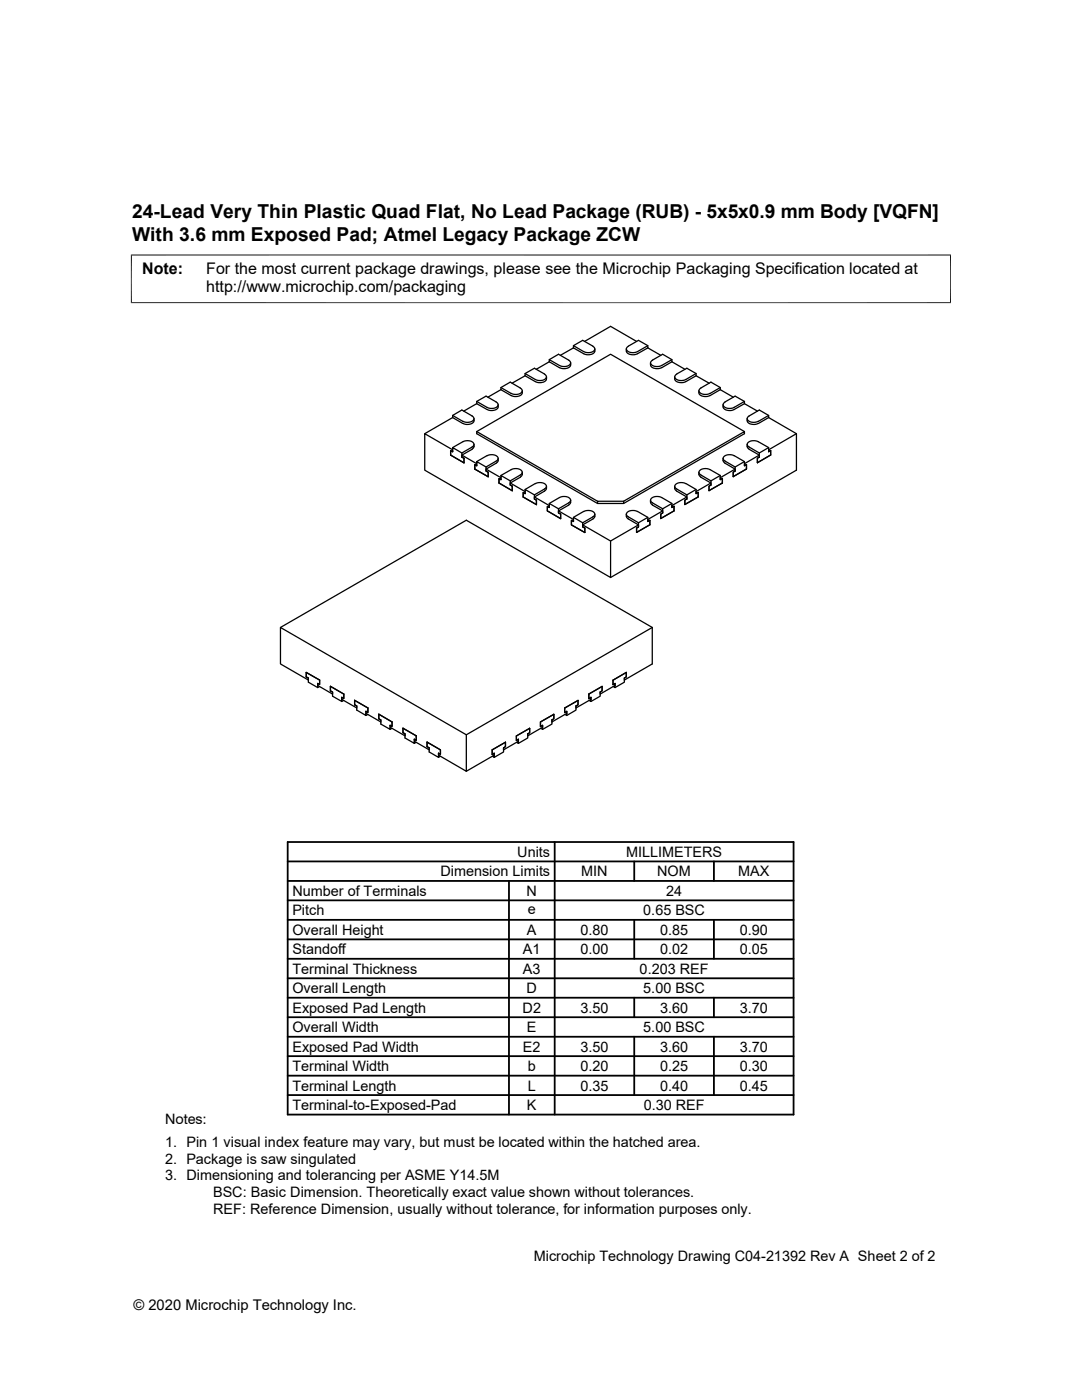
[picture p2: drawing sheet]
<svg xmlns="http://www.w3.org/2000/svg" width="216mm" height="279mm" viewBox="0 0 216 279" stroke-linecap="round" stroke-linejoin="round" font-family="sans-serif">
<g fill="none" stroke="#000" stroke-width=".25">
<path d="M99.9 77.3l2.1 1.2a1.47 1.47 0 0 0 2.2-.6l-.4-.5M99.9 77.8l2.1 1.2M99.9 77.8l-2.6 1.5M103.8 77.4l-2-1.1-1.9 1v.5M104.2 78a1.2 1.2 0 0 1-1.6 1.1l-.6-.2M104.8 75v-.5l1.8-1 2.1 1.2a.65 .65 0 0 1 .3 .7 .65 .65 0 0 1-.7 .5h-.9l-.6-.2M104.8 74.5l2 1.2M104.8 75l2 1.2M104.8 75l-2.6 1.5M109.1 75.2a1.2 1.2 0 0 1-1.7 1.1l-.6-.1M109.6 72.2l2.1 1.2a1.6 1.6 0 0 0 2.2-.6M109.6 72.2l-2.6 1.5"/>
<path d="M109.6 71.8l2.1 1.1a1.47 1.47 0 0 0 2.2-.6l-.4-.4-2.1-1.2-1.8 1.1v.4M113.9 72.4v.4M114.4 69.4l2.1 1.2a1.6 1.6 0 0 0 2.2-.5M114.4 69l2.1 1.2a1.47 1.47 0 0 0 2.2-.6l-.4-.5M114.4 69.4l-2.6 1.5M116.6 68.1l5.2-3 5.2 3M118.3 69.1l-2-1.2-1.9 1.1v.4M118.7 69.6v.5M125 69.6v.5M129.3 69l-2.1 1.2a1.47 1.47 0 0 1-2.2-.6l.4-.5 2-1.2 1.9 1.1v.4M129.3 69.4l-2.1 1.2a1.6 1.6 0 0 1-2.2-.5M129.3 69.4l2.5 1.5"/>
<path d="M129.8 72.4a1.2 1.2 0 0 0 1.7 1.2l.5-.2M134.1 71.8l-2.1 1.1M134.1 72.2v-.4l-1.9-1.1-2 1.2a.64 .64 0 0 0-.4 .7 .64 .64 0 0 0 .8 .5h.8l.6-.2M134.1 72.2l-2.1 1.2M134.1 72.2l2.6 1.5M134.6 75.2a1.2 1.2 0 0 0 1.7 1.1l.5-.1M135 74.7l2.1-1.2 1.8 1v.5M135 74.7a.63 .63 0 0 0-.3 .7 .63 .63 0 0 0 .7 .5h.9l.5-.2M138.9 75l-2 1.2M138.9 74.5l-2 1.2M138.9 75l2.6 1.5M139.4 78v.4"/>
<path d="M139.5 78.4a1.6 1.6 0 0 0 2.2 .5M143.7 77.8l-2 1.2M143.7 77.8l2.6 1.5M143.7 77.3l-2 1.2a1.47 1.47 0 0 1-2.2-.6l.3-.5 2.1-1.1 1.8 1v.5M90.3 82.9l2.1 1.2M90.3 83.3l2.1 1.2M90.3 90.1l-.4-.2v.9l2.7 1.6v-.9l-.4-.3M90.3 90.1v-.3l-5.5-3.2v7.2l37 21.5v-7.3l-5.5-3.2M90.3 90.1v-.8l1.9 1.1M90.3 83.3l-5.5 3.3M92.2 90.8l2.9 1.7v.4M92.4 88.2l-2.1 1.1"/>
<path d="M92.4 88.2a1.47 1.47 0 0 1 2.2 .6l-.4 .4M94.2 83a.63 .63 0 0 1 .3 .8 .63 .63 0 0 1-.7 .4l-.9 .1-.5-.2M94.2 89.7l-2 1.1v.4M94.2 83l-2-1.2-1.9 1.1v.4M94.2 89.2l-2 1.2v.8M94.6 88.7l-.1 .6-.3 .3M94.6 83.5a1.2 1.2 0 0 1-1.7 1.2l-.5-.2M95.1 92.9v-.8l1.9 1.1M95.1 92.9l-.4-.2v.9l2.7 1.5v-.8M95.1 80.1l2.1 1.2a1.47 1.47 0 0 0 2.2-.6l-.4-.5M95.1 86.1l24.1 13.9M95.1 80.6l2.1 1.1a1.6 1.6 0 0 0 2.2-.5v-.4"/>
<path d="M95.1 92.1l2.1-1.1a1.47 1.47 0 0 1 2.2 .5l-.4 .5-2 1.2v.8l.4 .3M95.1 80.6l-2.6 1.4M97 93.6l2.9 1.7v.4M99 80.2l-2-1.1-1.9 1v.5M99.4 91.5l-.2 .8-2.2 1.3v.4l.4 .3M99.9 95.7v-.8l1.9 1.1M99.9 95.7l-.3-.2v.9l2.6 1.5v-.9M101.8 96.4l3 1.7v.4M103.8 94.8a.63 .63 0 0 0 .4-.8 .63 .63 0 0 0-.7-.4h-1.3l-2.3 1.3M103.8 94.8l-2 1.2v.8l.4 .2M103.8 95.2l-2 1.2v.4l.4 .2M104.2 94.3v.6l-.4 .3"/>
<path d="M104.8 98.5v-.8l1.8 1.1M104.8 98.5l-.4-.2v.9l2.6 1.5v-.9l-.4-.2M106.6 99.2l3 1.7v.4M106.8 96.5l-2 1.2M106.8 96.5a1.47 1.47 0 0 1 2.2 .6l-.3 .5-2.1 1.2v.8M109.1 97l-.2 .8-2.3 1.4v.4M113.9 99.8v.4M129.8 99.8l.1 .6 .3 .4M132 99.3a1.47 1.47 0 0 0-2.2 .6l.4 .5 2 1.1M132 99.3l2.1 1.2v.8l.4-.3M134.6 97l.1 .7 .3 .3M135 98l2.1 1.2v.4"/>
<path d="M135 97.6l2.1 1.2M136.8 96.5a1.47 1.47 0 0 0-2.2 .6l.4 .5M136.9 96.5l2 1.2v.8l.4-.2M137.1 99.2l-3 1.7v.4l.4-.3M138.9 97.7l-1.8 1.1v.8M139.3 98.3v.9l-2.6 1.5v-.9l.4-.2M139.4 94.3v.4M139.5 94.7l.3 .5 2.1 1.2v.4M141.9 96.4l-3 1.7v.4l.4-.2M143.7 94.9l-1.8 1.1v.8M144.1 95.5v.9l-2.6 1.5v-.9l.4-.2M144.1 95.5l-.4 .2v-.8l-2-1.2a1.49 1.49 0 0 0-2.2 .6l.3 .5 2.1 1.2"/>
<path d="M144.3 91.5v.4M144.3 80.8v.4M144.3 91.9l.4 .5 2 1.2v.4M144.7 80.2l2-1.1 1.8 1v.5M146.7 93.6l-3 1.7v.4l.4-.2M148.5 80.6l-2 1.1a1.6 1.6 0 0 1-2.2-.5M148.5 86.1l-26.7-15.4-26.7 15.4v.5l24.1 13.9h5.2l24.1-13.9v-.5l-24.1 13.9v.5M148.5 92.1l-1.8 1.1v.8M148.5 80.1l-2 1.2a1.47 1.47 0 0 1-2.2-.6l.4-.5M148.5 80.6l2.6 1.4M148.9 92.7l-.4 .2v-.8l-2-1.2a1.49 1.49 0 0 0-2.2 .6l.4 .5 2 1.2M148.9 92.7v.9l-2.6 1.5v-.9l.4-.2"/>
<path d="M149.1 88.7v.4M149.1 83.5v.5M149.1 89.1l.4 .6 2 1.1v.4M151.5 90.8l-3 1.7v.4l.4-.2M153.4 89.3l-1.9 1.1v.8M153.4 83.3v-.4l-1.9-1.1-2 1.2a.63 .63 0 0 0-.4 .8 .63 .63 0 0 0 .7 .4l.9 .1 .6-.2M153.4 82.9l-2.1 1.2M153.4 83.3l-2.1 1.2a1.6 1.6 0 0 1-2.2-.5M153.4 83.3l5.5 3.3v7.2l-37.1 21.5M153.8 89.9v.9l-2.7 1.6v-1l.4-.2M153.8 89.9l-.4 .2v-.8l-2.1-1.1a1.49 1.49 0 0 0-2.2 .6l.4 .4 2 1.2M158.9 86.6l-5.5 3.2v.3l.4-.2"/>
<path d="M109.6 101.3v-.8l1.8 1M109.6 100.5l2.1-1.2a1.47 1.47 0 0 1 2.2 .6l-.4 .5-2.1 1.1v.9M109.6 101.3l-.4-.2v.9l2.7 1.5v-.9l-.5-.2M111.4 102l3 1.7v.4M113.5 100.8l-2.1 1.2v.4M113.9 100.2l-.4 .6M114.4 104.1l-.4-.3v1l2.7 1.5v-.9M114.4 104.1v-.8l1.9 1M118.3 103.1a.63 .63 0 0 0 .4-.7 .63 .63 0 0 0-.8-.5l-1.3 .1-2.2 1.3M118.3 103.1l-2 1.2v.9l.4 .2M118.3 103.6l-2 1.2v.4l.4 .2M118.7 103l-.4 .6"/>
<path d="M118.7 102.6v.4M124.4 100h-5.2v.5M125 102.6v.4M125 103l.4 .6 2 1.2v.4M127.4 104.8l-5.6 3.2M129.3 103.3l-1.9 1v.9M129.7 103.8v.9l-2.7 1.6v-.9l.4-.2M129.7 103.8l-.4 .3v-.8l-2.1-1.2a1.51 1.51 0 0 0-2.2 .6l.4 .4 2 1.2M130.2 100.8l2 1.2v.4M132.2 102l-2.9 1.7v.4l.4-.3M134.1 100.5l-1.9 1v.9M134.5 101v1l-2.7 1.5v-.9l.4-.2"/>
<path d="M56 125.2l37-21.4 37.2 21.4v7.3l-5.6 3.2v-.4M61.1 135.1l.4 .2v.8l1.9 1.1v-.8M61.1 135.1l.4 .2v.4l-5.5-3.2v-7.3l37 21.4v7.3l-5.5-3.2v-.4M61.1 135.1v-.9l2.7 1.5v.9l-.4-.2M63.4 136.4v.4l3 1.7v-.4l-.5-.2M63.8 137l-.4 .2M65.9 137.9v-.9l2.7 1.5v.9l-.4-.2M65.9 137.9l.5 .2v.8l1.8 1.1v-.8M68.2 139.2v.4l3 1.7v-.4l-.4-.2M68.6 139.8l-.4 .2M117.5 139.4l.4-.2v.8l-.4-.2M117.5 139.4l.4-.2v.4l-3 1.7v-.4"/>
<path d="M119.8 138.1v.8l-1.9 1.1M119.8 138.1l.3-.2v-.9l-2.6 1.5v.9M122.3 136.6l.4-.2v.4l-2.9 1.7v-.4M122.3 136.6l.4-.2v.8l-.3-.2M124.6 135.3l.4-.2v-.9l-2.7 1.5v.9M124.6 135.3v.8l-1.9 1.1M130.2 125.2l-37.2 21.4M70.8 140.7l.4 .2v.8l1.8 1.1v-.8M70.8 140.7v-.9l2.6 1.5v.9l-.4-.2M73 142v.4l3 1.7v-.4l-.4-.3M73.4 142.6l-.4 .2M75.6 143.4v-.9l2.6 1.6v.9l-.3-.2"/>
<path d="M75.6 143.4l.4 .3v.8l1.9 1.1v-.8M77.9 144.8v.3l2.9 1.8v-.4l-.4-.3M78.2 145.4l-.3 .2M80.4 146.2l.4 .3v.8l1.9 1.1v-.9M80.4 146.2v-.9l2.7 1.6v.9l-.4-.3M82.7 147.5v.4l2.9 1.7v-.4l-.4-.2M83 148.1l-.3 .3M85.2 149v-.9l2.7 1.5v.9l-.4-.2M85.2 149l.4 .2v.9l1.9 1.1v-.9M87.9 150.9l-.4 .3M98.2 150.6l.4-.3v.9l-.3-.3M98.2 150.6l.4-.3v.4l-5.6 3.2"/>
<path d="M100.5 149.2l.4-.2v-.9l-2.7 1.5v1M100.5 149.2v.9l-1.9 1.1M103 147.8l.4-.3v.4l-2.9 1.7v-.4M103 147.8l.4-.3v.9l-.3-.3M105.3 146.5l.4-.3v-.8l-2.7 1.5v.9M105.3 146.5v.8l-1.9 1.1M107.8 145l.5-.2v.8l-.4-.2M107.8 145l.5-.2v.3l-3 1.8v-.4M110.1 143.7v.8l-1.8 1.1M110.1 143.7l.4-.3v-.8l-2.7 1.5v.9M112.7 142.2l.4-.2v.4l-3 1.7v-.4M112.7 142.2l.4-.2v.8l-.4-.2"/>
<path d="M114.9 140.9v.8l-1.8 1.1M114.9 140.9l.4-.2v-.9l-2.6 1.5v.9"/>
</g>
<path d="M26.1 50.9h163.7M26.2 50.8v9.7M189.7 50.8v9.7M26.1 60.4h163.7" fill="none" stroke="#000" stroke-width=".2"/>
<g fill="none" stroke="#000" stroke-width=".36">
<path d="M57.4 179.7h100.9M57.4 175.8h100.9M57.4 171.9h100.9M57.4 168h100.9v54.4h-100.9zM101.6 175.8v46.6M110.7 168v54.4M126.6 171.9v3.9M142.5 171.9v3.9M57.4 187.5h100.9M57.4 183.6h100.9M57.4 199.1h100.9M57.4 195.2h100.9"/>
<path d="M57.4 191.3h100.9M126.6 183.6v7.7M126.6 199.1v3.9M142.5 183.6v7.7M142.5 199.1v3.9M57.4 214.7h100.9M57.4 206.9h100.9M57.4 203h100.9M57.4 210.8h100.9M57.4 218.5h100.9M126.6 206.9v11.6M142.5 206.9v11.6"/>
</g>
<g font-size="3.8">
<text x="26.4" y="43.5">24-Lead Very Thin Plastic Quad Flat, No Lead Package (RUB) - 5x5x0.9 mm Body [VQFN]</text>
<text x="26.4" y="48.1">With 3.6 mm Exposed Pad; Atmel Legacy Package ZCW</text>
</g>
<g font-size="3.2">
<text x="28.4" y="54.7">Note:</text>
<text x="41.1" y="58.3">http://www.microchip.com/packaging</text>
<text x="41.1" y="54.7">For the most current package drawings, please see the Microchip Packaging Specification located at</text>
</g>
<g font-size="2.9">
<text x="103.2" y="171">Units</text>
<text x="124.9" y="171">MILLIMETERS</text>
<text x="58.3" y="178.8">Number of Terminals</text>
<text x="87.9" y="174.9">Dimension Limits</text>
<text x="105.1" y="178.8">N</text>
<text x="116" y="174.9">MIN</text>
<text x="131.1" y="174.9">NOM</text>
<text x="132.9" y="178.8">24</text>
<text x="147.3" y="174.9">MAX</text>
<text x="58.3" y="182.7">Pitch</text>
<text x="105.3" y="182.4">e</text>
<text x="128.4" y="182.7">0.65 BSC</text>
<text x="58.3" y="186.5">Overall Height</text>
<text x="58.3" y="190.4">Standoff</text>
<text x="104.4" y="190.4">A1</text>
<text x="105.2" y="186.5">A</text>
<text x="115.8" y="186.5">0.80</text>
<text x="115.8" y="190.4">0.00</text>
<text x="131.7" y="186.5">0.85</text>
<text x="131.7" y="190.4">0.02</text>
<text x="147.6" y="186.5">0.90</text>
<text x="147.6" y="190.4">0.05</text>
<text x="58.3" y="194.3">Terminal Thickness</text>
<text x="104.4" y="194.3">A3</text>
<text x="127.6" y="194.3">0.203 REF</text>
<text x="58.3" y="198.2">Overall Length</text>
<text x="58.3" y="202.1">Exposed Pad Length</text>
<text x="104.3" y="202.1">D2</text>
<text x="105.1" y="198.2">D</text>
<text x="115.8" y="202.1">3.50</text>
<text x="128.4" y="198.2">5.00 BSC</text>
<text x="131.7" y="202.1">3.60</text>
<text x="147.6" y="202.1">3.70</text>
<text x="58.3" y="206">Overall Width</text>
<text x="58.3" y="209.9">Exposed Pad Width</text>
<text x="104.4" y="209.9">E2</text>
<text x="105.2" y="206">E</text>
<text x="115.8" y="209.9">3.50</text>
<text x="128.4" y="206">5.00 BSC</text>
<text x="131.7" y="209.9">3.60</text>
<text x="147.6" y="209.9">3.70</text>
<text x="58.3" y="213.8">Terminal Width</text>
<text x="105.3" y="213.7">b</text>
<text x="115.8" y="213.8">0.20</text>
<text x="131.7" y="213.8">0.25</text>
<text x="147.6" y="213.8">0.30</text>
<text x="58.3" y="217.6">Terminal Length</text>
<text x="58.3" y="221.5">Terminal-to-Exposed-Pad</text>
<text x="105.2" y="221.5">K</text>
<text x="105.3" y="217.6">L</text>
<text x="115.8" y="217.6">0.35</text>
<text x="128.4" y="221.5">0.30 REF</text>
<text x="131.7" y="217.6">0.40</text>
<text x="147.6" y="217.6">0.45</text>
<text x="32.9" y="224.4">Notes:</text>
<text x="32.9" y="229">1. Pin 1 visual index feature may vary, but must be located within the hatched area.</text>
<text x="32.9" y="232.3">2. Package is saw singulated</text>
<text x="32.9" y="235.6">3. Dimensioning and tolerancing per ASME Y14.5M</text>
<text x="42.5" y="238.9">BSC: Basic Dimension. Theoretically exact value shown without tolerances.</text>
<text x="42.5" y="242.2">REF: Reference Dimension, usually without tolerance, for information purposes only.</text>
<text x="106.5" y="251.7">Microchip Technology Drawing C04-21392 Rev A Sheet 2 of 2</text>
<text x="26.6" y="261.3">© 2020 Microchip Technology Inc.</text>
</g>
</svg>
